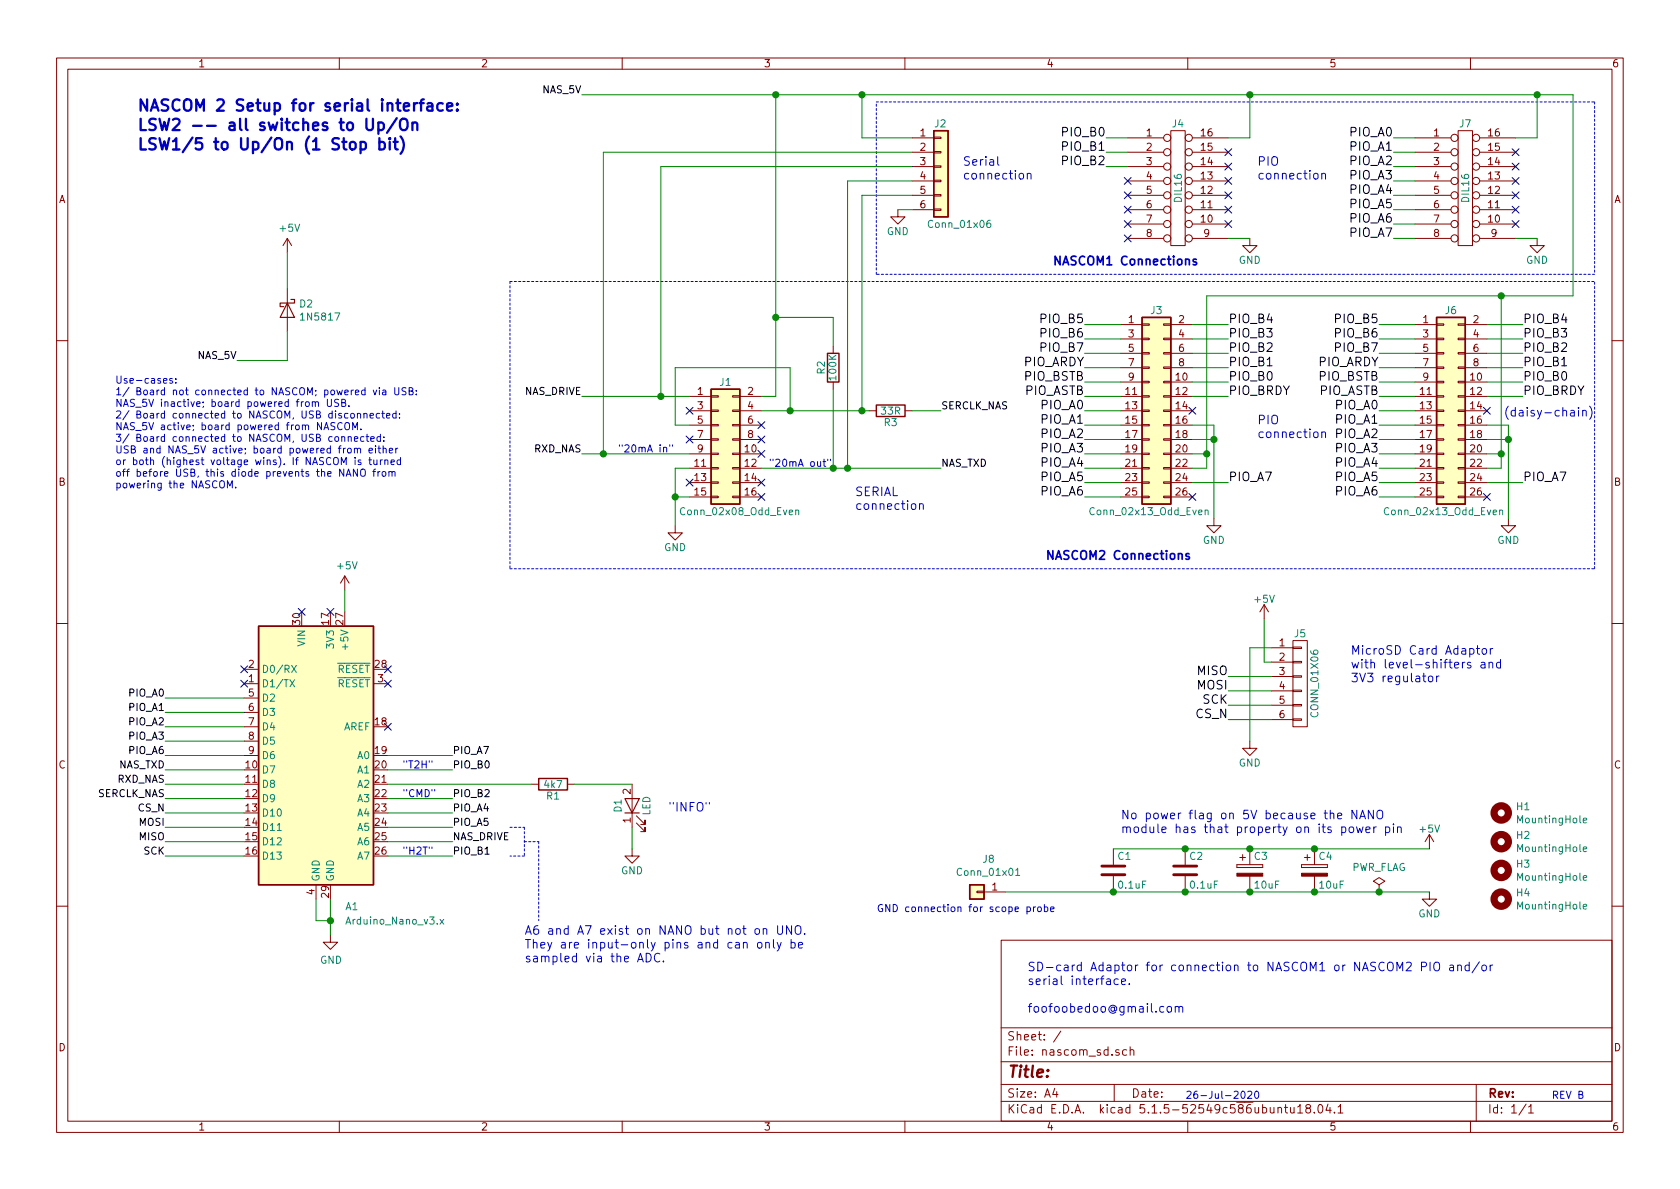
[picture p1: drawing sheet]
EESchema Schematic File Version 4
EELAYER 30 0
EELAYER END
$Descr A4 11693 8268
encoding utf-8
Sheet 1 1
Title ""
Date ""
Rev ""
Comp ""
Comment1 ""
Comment2 ""
Comment3 ""
Comment4 ""
$EndDescr
$Comp
L nascom_sd-rescue:DIL16 J4
U 1 1
P 8200 1300
F 0 "J4" H 8200 1750 50  0000 C CNN
F 1 "DIL16" V 8200 1300 50  0000 C CNN
F 2 "Package_DIP:DIP-16_W7.62mm_Socket" H 8200 1300 50  0001 C CNN
F 3 "" H 8200 1300 50  0001 C CNN
	1    8200 1300
	1    0    0    -1  
$EndComp
Text Label 7700 950  2    60   ~ 0
PIO_B0
Text Label 7700 1050 2    60   ~ 0
PIO_B1
Text Label 7700 1150 2    60   ~ 0
PIO_B2
$Comp
L power:GND #PWR011
U 1 1
P 8700 1650
F 0 "#PWR011" H 8700 1400 50  0001 C CNN
F 1 "GND" H 8700 1500 50  0000 C CNN
F 2 "" H 8700 1650 50  0001 C CNN
F 3 "" H 8700 1650 50  0001 C CNN
	1    8700 1650
	1    0    0    -1  
$EndComp
NoConn ~ 8550 1050
NoConn ~ 8550 1150
NoConn ~ 8550 1250
NoConn ~ 8550 1350
$Comp
L nascom_sd-rescue:DIL16 J7
U 1 1
P 10200 1300
F 0 "J7" H 10200 1750 50  0000 C CNN
F 1 "DIL16" V 10200 1300 50  0000 C CNN
F 2 "Package_DIP:DIP-16_W7.62mm_Socket" H 10200 1300 50  0001 C CNN
F 3 "" H 10200 1300 50  0001 C CNN
	1    10200 1300
	1    0    0    -1  
$EndComp
Text Label 9700 950  2    60   ~ 0
PIO_A0
Text Label 9700 1050 2    60   ~ 0
PIO_A1
Text Label 9700 1150 2    60   ~ 0
PIO_A2
Text Label 9700 1250 2    60   ~ 0
PIO_A3
Text Label 9700 1350 2    60   ~ 0
PIO_A4
Text Label 9700 1450 2    60   ~ 0
PIO_A5
Text Label 9700 1550 2    60   ~ 0
PIO_A6
Text Label 9700 1650 2    60   ~ 0
PIO_A7
$Comp
L power:GND #PWR019
U 1 1
P 10700 1650
F 0 "#PWR019" H 10700 1400 50  0001 C CNN
F 1 "GND" H 10700 1500 50  0000 C CNN
F 2 "" H 10700 1650 50  0001 C CNN
F 3 "" H 10700 1650 50  0001 C CNN
	1    10700 1650
	1    0    0    -1  
$EndComp
NoConn ~ 10550 1050
NoConn ~ 10550 1150
NoConn ~ 10550 1250
NoConn ~ 10550 1350
Text Label 8550 2250 0    60   ~ 0
PIO_B4
Text Label 8550 2350 0    60   ~ 0
PIO_B3
Text Label 8550 2450 0    60   ~ 0
PIO_B2
Text Label 8550 2550 0    60   ~ 0
PIO_B1
Text Label 8550 2650 0    60   ~ 0
PIO_B0
NoConn ~ 8300 2850
NoConn ~ 8300 3450
$Comp
L power:GND #PWR09
U 1 1
P 8450 3600
F 0 "#PWR09" H 8450 3350 50  0001 C CNN
F 1 "GND" H 8450 3450 50  0000 C CNN
F 2 "" H 8450 3600 50  0001 C CNN
F 3 "" H 8450 3600 50  0001 C CNN
	1    8450 3600
	1    0    0    -1  
$EndComp
Text Label 8550 2750 0    60   ~ 0
PIO_BRDY
Text Label 8550 3350 0    60   ~ 0
PIO_A7
Text Label 7550 2250 2    60   ~ 0
PIO_B5
Text Label 7550 2350 2    60   ~ 0
PIO_B6
Text Label 7550 2450 2    60   ~ 0
PIO_B7
Text Label 7550 2550 2    60   ~ 0
PIO_ARDY
Text Label 7550 2650 2    60   ~ 0
PIO_BSTB
Text Label 7550 2750 2    60   ~ 0
PIO_ASTB
Text Label 7550 2850 2    60   ~ 0
PIO_A0
Text Label 7550 2950 2    60   ~ 0
PIO_A1
Text Label 7550 3050 2    60   ~ 0
PIO_A2
Text Label 7550 3150 2    60   ~ 0
PIO_A3
Text Label 7550 3250 2    60   ~ 0
PIO_A4
Text Label 7550 3350 2    60   ~ 0
PIO_A5
Text Label 7550 3450 2    60   ~ 0
PIO_A6
Text Notes 8350 1850 2    60   ~ 12
NASCOM1 Connections
Text Notes 8750 3050 0    60   ~ 0
PIO\nconnection
$Comp
L nascom_sd-rescue:CONN_01X06 J5
U 1 1
P 9050 4750
F 0 "J5" H 9050 5100 50  0000 C CNN
F 1 "CONN_01X06" V 9150 4750 50  0000 C CNN
F 2 "nascom_sd:SDcard_module_1x06_P2.54mm" H 9050 4750 50  0001 C CNN
F 3 "" H 9050 4750 50  0001 C CNN
	1    9050 4750
	1    0    0    -1  
$EndComp
$Comp
L power:+5V #PWR013
U 1 1
P 8800 4300
F 0 "#PWR013" H 8800 4150 50  0001 C CNN
F 1 "+5V" H 8800 4440 50  0000 C CNN
F 2 "" H 8800 4300 50  0001 C CNN
F 3 "" H 8800 4300 50  0001 C CNN
	1    8800 4300
	1    0    0    -1  
$EndComp
$Comp
L power:GND #PWR012
U 1 1
P 8700 5150
F 0 "#PWR012" H 8700 4900 50  0001 C CNN
F 1 "GND" H 8700 5000 50  0000 C CNN
F 2 "" H 8700 5150 50  0001 C CNN
F 3 "" H 8700 5150 50  0001 C CNN
	1    8700 5150
	1    0    0    -1  
$EndComp
Text Label 8550 4700 2    60   ~ 0
MISO
Text Label 8550 4800 2    60   ~ 0
MOSI
Text Label 8550 4900 2    60   ~ 0
SCK
Text Label 8550 5000 2    60   ~ 0
CS_N
Text Notes 9400 4750 0    60   ~ 0
MicroSD Card Adaptor\nwith level-shifters and\n3V3 regulator
Text Notes 7150 7050 0    60   ~ 0
SD-card Adaptor for connection to NASCOM1 or NASCOM2 PIO and/or\nserial interface.\n\nfoofoobedoo@gmail.com
Wire Wire Line
	8550 950  8700 950 
Wire Wire Line
	8550 1650 8700 1650
Wire Wire Line
	7850 950  7700 950 
Wire Wire Line
	7850 1050 7700 1050
Wire Wire Line
	7850 1150 7700 1150
Wire Wire Line
	10550 950  10700 950 
Wire Wire Line
	10550 1650 10700 1650
Wire Wire Line
	9850 950  9700 950 
Wire Wire Line
	9850 1050 9700 1050
Wire Wire Line
	9850 1150 9700 1150
Wire Wire Line
	9850 1250 9700 1250
Wire Wire Line
	9850 1350 9700 1350
Wire Wire Line
	9850 1450 9700 1450
Wire Wire Line
	9850 1550 9700 1550
Wire Wire Line
	9850 1650 9700 1650
Wire Wire Line
	7550 2250 7800 2250
Wire Wire Line
	7550 2350 7800 2350
Wire Wire Line
	7550 2450 7800 2450
Wire Wire Line
	7550 2550 7800 2550
Wire Wire Line
	7550 2650 7800 2650
Wire Wire Line
	7550 2750 7800 2750
Wire Wire Line
	7550 2850 7800 2850
Wire Wire Line
	7550 2950 7800 2950
Wire Wire Line
	7550 3050 7800 3050
Wire Wire Line
	7550 3150 7800 3150
Wire Wire Line
	7550 3250 7800 3250
Wire Wire Line
	7550 3350 7800 3350
Wire Wire Line
	7550 3450 7800 3450
Wire Wire Line
	8300 2250 8550 2250
Wire Wire Line
	8550 2350 8300 2350
Wire Wire Line
	8550 2450 8300 2450
Wire Wire Line
	8550 2550 8300 2550
Wire Wire Line
	8550 2650 8300 2650
Wire Wire Line
	8550 2750 8300 2750
Wire Wire Line
	8550 3350 8300 3350
Wire Wire Line
	8300 3150 8400 3150
Wire Wire Line
	8400 3250 8300 3250
Connection ~ 8400 3150
Wire Wire Line
	8300 2950 8450 2950
Wire Wire Line
	8450 2950 8450 3050
Wire Wire Line
	8300 3050 8450 3050
Connection ~ 8450 3050
Wire Wire Line
	8550 4700 8850 4700
Wire Wire Line
	8550 4800 8850 4800
Wire Wire Line
	8550 4900 8850 4900
Wire Wire Line
	8550 5000 8850 5000
Wire Wire Line
	8850 4500 8700 4500
Wire Wire Line
	8700 4500 8700 5150
$Comp
L nascom_sd-rescue:LED D1
U 1 1
P 4400 5600
F 0 "D1" H 4400 5700 50  0000 C CNN
F 1 "LED" H 4400 5500 50  0000 C CNN
F 2 "LED_THT:LED_D5.0mm" H 4400 5600 50  0001 C CNN
F 3 "" H 4400 5600 50  0001 C CNN
	1    4400 5600
	0    -1   -1   0   
$EndComp
Wire Wire Line
	4000 5450 4400 5450
Wire Wire Line
	4400 5750 4400 5900
$Comp
L power:GND #PWR03
U 1 1
P 4400 5900
F 0 "#PWR03" H 4400 5650 50  0001 C CNN
F 1 "GND" H 4400 5750 50  0000 C CNN
F 2 "" H 4400 5900 50  0001 C CNN
F 3 "" H 4400 5900 50  0001 C CNN
	1    4400 5900
	1    0    0    -1  
$EndComp
Text Notes 4650 5650 0    60   ~ 0
"INFO"
$Comp
L nascom_sd-rescue:C C1
U 1 1
P 7750 6050
F 0 "C1" H 7775 6150 50  0000 L CNN
F 1 "0.1uF" H 7775 5950 50  0000 L CNN
F 2 "Capacitor_THT:C_Axial_L3.8mm_D2.6mm_P7.50mm_Horizontal" H 7788 5900 50  0001 C CNN
F 3 "" H 7750 6050 50  0001 C CNN
	1    7750 6050
	1    0    0    -1  
$EndComp
$Comp
L nascom_sd-rescue:C C2
U 1 1
P 8250 6050
F 0 "C2" H 8275 6150 50  0000 L CNN
F 1 "0.1uF" H 8275 5950 50  0000 L CNN
F 2 "Capacitor_THT:C_Axial_L3.8mm_D2.6mm_P7.50mm_Horizontal" H 8288 5900 50  0001 C CNN
F 3 "" H 8250 6050 50  0001 C CNN
	1    8250 6050
	1    0    0    -1  
$EndComp
$Comp
L nascom_sd-rescue:CP C3
U 1 1
P 8700 6050
F 0 "C3" H 8725 6150 50  0000 L CNN
F 1 "10uF" H 8725 5950 50  0000 L CNN
F 2 "Capacitor_THT:C_Axial_L5.1mm_D3.1mm_P10.00mm_Horizontal" H 8738 5900 50  0001 C CNN
F 3 "" H 8700 6050 50  0001 C CNN
	1    8700 6050
	1    0    0    -1  
$EndComp
$Comp
L nascom_sd-rescue:CP C4
U 1 1
P 9150 6050
F 0 "C4" H 9175 6150 50  0000 L CNN
F 1 "10uF" H 9175 5950 50  0000 L CNN
F 2 "Capacitor_THT:C_Axial_L5.1mm_D3.1mm_P10.00mm_Horizontal" H 9188 5900 50  0001 C CNN
F 3 "" H 9150 6050 50  0001 C CNN
	1    9150 6050
	1    0    0    -1  
$EndComp
Connection ~ 8250 5900
Connection ~ 8700 5900
Connection ~ 9150 5900
Connection ~ 8250 6200
Connection ~ 8700 6200
Connection ~ 9150 6200
$Comp
L power:+5V #PWR014
U 1 1
P 9950 5900
F 0 "#PWR014" H 9950 5750 50  0001 C CNN
F 1 "+5V" H 9950 6040 50  0000 C CNN
F 2 "" H 9950 5900 50  0001 C CNN
F 3 "" H 9950 5900 50  0001 C CNN
	1    9950 5900
	1    0    0    -1  
$EndComp
$Comp
L power:GND #PWR015
U 1 1
P 9950 6200
F 0 "#PWR015" H 9950 5950 50  0001 C CNN
F 1 "GND" H 9950 6050 50  0000 C CNN
F 2 "" H 9950 6200 50  0001 C CNN
F 3 "" H 9950 6200 50  0001 C CNN
	1    9950 6200
	1    0    0    -1  
$EndComp
Wire Wire Line
	8400 3150 8400 3250
Wire Wire Line
	8450 3050 8450 3600
Wire Wire Line
	7750 5900 8250 5900
Wire Wire Line
	8250 5900 8700 5900
Wire Wire Line
	8700 5900 9150 5900
Wire Wire Line
	7750 6200 8250 6200
Wire Wire Line
	8250 6200 8700 6200
Wire Wire Line
	8700 6200 9150 6200
NoConn ~ 8550 1450
NoConn ~ 8550 1550
NoConn ~ 10550 1450
NoConn ~ 10550 1550
$Comp
L Mechanical:MountingHole H1
U 1 1
P 10450 5650
F 0 "H1" H 10550 5696 50  0000 L CNN
F 1 "MountingHole" H 10550 5605 50  0000 L CNN
F 2 "MountingHole:MountingHole_3.2mm_M3" H 10450 5650 50  0001 C CNN
F 3 "~" H 10450 5650 50  0001 C CNN
	1    10450 5650
	1    0    0    -1  
$EndComp
$Comp
L Mechanical:MountingHole H2
U 1 1
P 10450 5850
F 0 "H2" H 10550 5896 50  0000 L CNN
F 1 "MountingHole" H 10550 5805 50  0000 L CNN
F 2 "MountingHole:MountingHole_3.2mm_M3" H 10450 5850 50  0001 C CNN
F 3 "~" H 10450 5850 50  0001 C CNN
	1    10450 5850
	1    0    0    -1  
$EndComp
$Comp
L Mechanical:MountingHole H3
U 1 1
P 10450 6050
F 0 "H3" H 10550 6096 50  0000 L CNN
F 1 "MountingHole" H 10550 6005 50  0000 L CNN
F 2 "MountingHole:MountingHole_3.2mm_M3" H 10450 6050 50  0001 C CNN
F 3 "~" H 10450 6050 50  0001 C CNN
	1    10450 6050
	1    0    0    -1  
$EndComp
$Comp
L Mechanical:MountingHole H4
U 1 1
P 10450 6250
F 0 "H4" H 10550 6296 50  0000 L CNN
F 1 "MountingHole" H 10550 6205 50  0000 L CNN
F 2 "MountingHole:MountingHole_3.2mm_M3" H 10450 6250 50  0001 C CNN
F 3 "~" H 10450 6250 50  0001 C CNN
	1    10450 6250
	1    0    0    -1  
$EndComp
$Comp
L Connector_Generic:Conn_02x08_Odd_Even J1
U 1 1
P 5000 3050
F 0 "J1" H 5050 3450 50  0000 C CNN
F 1 "Conn_02x08_Odd_Even" H 5150 2550 50  0000 C CNN
F 2 "Connector_IDC:IDC-Header_2x08_P2.54mm_Vertical" H 5000 3050 50  0001 C CNN
F 3 "~" H 5000 3050 50  0001 C CNN
	1    5000 3050
	1    0    0    -1  
$EndComp
Text Notes 5950 3550 0    60   ~ 0
SERIAL\nconnection
Wire Wire Line
	4800 3250 4700 3250
Wire Wire Line
	4700 3250 4700 3450
Wire Wire Line
	4800 3450 4700 3450
Connection ~ 4700 3450
Wire Wire Line
	4700 3450 4700 3650
$Comp
L power:GND #PWR04
U 1 1
P 4700 3650
F 0 "#PWR04" H 4700 3400 50  0001 C CNN
F 1 "GND" H 4700 3500 50  0000 C CNN
F 2 "" H 4700 3650 50  0001 C CNN
F 3 "" H 4700 3650 50  0001 C CNN
	1    4700 3650
	1    0    0    -1  
$EndComp
Wire Wire Line
	4800 2950 4700 2950
Wire Wire Line
	4700 2950 4700 2550
Wire Wire Line
	4800 3150 4200 3150
Wire Wire Line
	5300 3250 5800 3250
Wire Wire Line
	4800 2750 4600 2750
NoConn ~ 5300 2950
NoConn ~ 5300 3050
NoConn ~ 5300 3150
NoConn ~ 5300 3350
NoConn ~ 5300 3450
NoConn ~ 4800 2850
NoConn ~ 4800 3050
NoConn ~ 4800 3350
$Comp
L nascom_sd-rescue:R R3
U 1 1
P 6200 2850
F 0 "R3" V 6280 2850 50  0000 C CNN
F 1 "33R" V 6200 2850 50  0000 C CNN
F 2 "Resistor_THT:R_Axial_DIN0204_L3.6mm_D1.6mm_P7.62mm_Horizontal" V 6130 2850 50  0001 C CNN
F 3 "" H 6200 2850 50  0001 C CNN
	1    6200 2850
	0    1    1    0   
$EndComp
Text Label 6550 2850 0    50   ~ 0
SERCLK_NAS
Text Notes 5350 3250 0    50   ~ 0
"20mA out"
Text Notes 4300 3150 0    50   ~ 0
"20mA in"
$Comp
L nascom_sd-rescue:R R2
U 1 1
P 5800 2550
F 0 "R2" V 5880 2550 50  0000 C CNN
F 1 "100K" V 5800 2550 50  0000 C CNN
F 2 "Resistor_THT:R_Axial_DIN0204_L3.6mm_D1.6mm_P7.62mm_Horizontal" V 5730 2550 50  0001 C CNN
F 3 "" H 5800 2550 50  0001 C CNN
	1    5800 2550
	-1   0    0    1   
$EndComp
Wire Wire Line
	5800 2700 5800 3250
Text Label 6550 3250 0    50   ~ 0
NAS_TXD
Text Label 4050 3150 2    50   ~ 0
RXD_NAS
$Comp
L Connector_Generic:Conn_02x13_Odd_Even J3
U 1 1
P 8000 2850
F 0 "J3" H 8050 3550 50  0000 C CNN
F 1 "Conn_02x13_Odd_Even" H 8000 2150 50  0000 C CNN
F 2 "Connector_IDC:IDC-Header_2x13_P2.54mm_Vertical" H 8000 2850 50  0001 C CNN
F 3 "~" H 8000 2850 50  0001 C CNN
	1    8000 2850
	1    0    0    -1  
$EndComp
Text Label 10600 2250 0    60   ~ 0
PIO_B4
Text Label 10600 2350 0    60   ~ 0
PIO_B3
Text Label 10600 2450 0    60   ~ 0
PIO_B2
Text Label 10600 2550 0    60   ~ 0
PIO_B1
Text Label 10600 2650 0    60   ~ 0
PIO_B0
NoConn ~ 10350 2850
NoConn ~ 10350 3450
$Comp
L power:GND #PWR017
U 1 1
P 10500 3600
F 0 "#PWR017" H 10500 3350 50  0001 C CNN
F 1 "GND" H 10500 3450 50  0000 C CNN
F 2 "" H 10500 3600 50  0001 C CNN
F 3 "" H 10500 3600 50  0001 C CNN
	1    10500 3600
	1    0    0    -1  
$EndComp
Text Label 10600 2750 0    60   ~ 0
PIO_BRDY
Text Label 10600 3350 0    60   ~ 0
PIO_A7
Text Label 9600 2250 2    60   ~ 0
PIO_B5
Text Label 9600 2350 2    60   ~ 0
PIO_B6
Text Label 9600 2450 2    60   ~ 0
PIO_B7
Text Label 9600 2550 2    60   ~ 0
PIO_ARDY
Text Label 9600 2650 2    60   ~ 0
PIO_BSTB
Text Label 9600 2750 2    60   ~ 0
PIO_ASTB
Text Label 9600 2850 2    60   ~ 0
PIO_A0
Text Label 9600 2950 2    60   ~ 0
PIO_A1
Text Label 9600 3050 2    60   ~ 0
PIO_A2
Text Label 9600 3150 2    60   ~ 0
PIO_A3
Text Label 9600 3250 2    60   ~ 0
PIO_A4
Text Label 9600 3350 2    60   ~ 0
PIO_A5
Text Label 9600 3450 2    60   ~ 0
PIO_A6
Text Notes 11100 2900 2    60   ~ 0
(daisy-chain)
Wire Wire Line
	9600 2250 9850 2250
Wire Wire Line
	9600 2350 9850 2350
Wire Wire Line
	9600 2450 9850 2450
Wire Wire Line
	9600 2550 9850 2550
Wire Wire Line
	9600 2650 9850 2650
Wire Wire Line
	9600 2750 9850 2750
Wire Wire Line
	9600 2850 9850 2850
Wire Wire Line
	9600 2950 9850 2950
Wire Wire Line
	9600 3050 9850 3050
Wire Wire Line
	9600 3150 9850 3150
Wire Wire Line
	9600 3250 9850 3250
Wire Wire Line
	9600 3350 9850 3350
Wire Wire Line
	9600 3450 9850 3450
Wire Wire Line
	10350 2250 10600 2250
Wire Wire Line
	10600 2350 10350 2350
Wire Wire Line
	10600 2450 10350 2450
Wire Wire Line
	10600 2550 10350 2550
Wire Wire Line
	10600 2650 10350 2650
Wire Wire Line
	10600 2750 10350 2750
Wire Wire Line
	10600 3350 10350 3350
Wire Wire Line
	10350 3150 10450 3150
Wire Wire Line
	10450 3250 10350 3250
Connection ~ 10450 3150
Wire Wire Line
	10350 2950 10500 2950
Wire Wire Line
	10500 2950 10500 3050
Wire Wire Line
	10350 3050 10500 3050
Connection ~ 10500 3050
Wire Wire Line
	10450 3150 10450 3250
Wire Wire Line
	10500 3050 10500 3600
$Comp
L Connector_Generic:Conn_02x13_Odd_Even J6
U 1 1
P 10050 2850
F 0 "J6" H 10100 3550 50  0000 C CNN
F 1 "Conn_02x13_Odd_Even" H 10050 2150 50  0000 C CNN
F 2 "Connector_IDC:IDC-Header_2x13_P2.54mm_Vertical" H 10050 2850 50  0001 C CNN
F 3 "~" H 10050 2850 50  0001 C CNN
	1    10050 2850
	1    0    0    -1  
$EndComp
$Comp
L Connector_Generic:Conn_01x06 J2
U 1 1
P 6550 1150
F 0 "J2" H 6500 1450 50  0000 L CNN
F 1 "Conn_01x06" H 6450 750 50  0000 L CNN
F 2 "Connector_PinHeader_2.54mm:PinHeader_1x06_P2.54mm_Vertical" H 6550 1150 50  0001 C CNN
F 3 "~" H 6550 1150 50  0001 C CNN
	1    6550 1150
	1    0    0    -1  
$EndComp
Wire Wire Line
	6350 1450 6250 1450
$Comp
L power:GND #PWR07
U 1 1
P 6250 1450
F 0 "#PWR07" H 6250 1200 50  0001 C CNN
F 1 "GND" H 6250 1300 50  0000 C CNN
F 2 "" H 6250 1450 50  0001 C CNN
F 3 "" H 6250 1450 50  0001 C CNN
	1    6250 1450
	1    0    0    -1  
$EndComp
Connection ~ 6000 2850
Wire Wire Line
	6000 2850 6050 2850
Connection ~ 4200 3150
Wire Wire Line
	4200 3150 4050 3150
Connection ~ 5900 3250
Wire Wire Line
	5900 3250 6550 3250
Wire Wire Line
	5800 3250 5900 3250
Connection ~ 5800 3250
Wire Wire Line
	6350 2850 6550 2850
Wire Wire Line
	5800 2400 5800 2200
Text Notes 6700 1250 0    60   ~ 0
Serial\nconnection
Text Notes 8750 1250 0    60   ~ 0
PIO\nconnection
Wire Wire Line
	5300 2750 5400 2750
Wire Wire Line
	5500 2850 6000 2850
Wire Wire Line
	5500 2850 5300 2850
Connection ~ 5500 2850
Wire Wire Line
	4700 2550 5500 2550
Wire Wire Line
	5500 2550 5500 2850
Text Label 4050 2750 2    50   ~ 0
NAS_DRIVE
NoConn ~ 2300 4250
NoConn ~ 2100 4250
NoConn ~ 2700 5050
NoConn ~ 2700 4750
NoConn ~ 2700 4650
Wire Wire Line
	2700 5450 3700 5450
$Comp
L power:GND #PWR01
U 1 1
P 2300 6500
F 0 "#PWR01" H 2300 6250 50  0001 C CNN
F 1 "GND" H 2305 6327 50  0000 C CNN
F 2 "" H 2300 6500 50  0001 C CNN
F 3 "" H 2300 6500 50  0001 C CNN
	1    2300 6500
	1    0    0    -1  
$EndComp
Wire Wire Line
	2300 6400 2300 6500
Connection ~ 2300 6400
Wire Wire Line
	2200 6400 2300 6400
Wire Wire Line
	2200 6250 2200 6400
Wire Wire Line
	2300 6250 2300 6400
$Comp
L power:+5V #PWR02
U 1 1
P 2400 4100
F 0 "#PWR02" H 2400 3950 50  0001 C CNN
F 1 "+5V" H 2415 4273 50  0000 C CNN
F 2 "" H 2400 4100 50  0001 C CNN
F 3 "" H 2400 4100 50  0001 C CNN
	1    2400 4100
	1    0    0    -1  
$EndComp
Wire Wire Line
	2400 4250 2400 4100
Text Notes 2800 5550 0    50   ~ 0
"CMD"
Text Notes 2800 5350 0    50   ~ 0
"T2H"
Text Notes 2800 5950 0    50   ~ 0
"H2T"
Text Label 3150 5650 0    50   ~ 0
PIO_A4
Text Label 3150 5350 0    50   ~ 0
PIO_B0
Text Label 3150 5250 0    50   ~ 0
PIO_A7
Text Label 1150 4850 2    50   ~ 0
PIO_A0
Wire Wire Line
	1700 4850 1150 4850
Text Label 1150 5950 2    50   ~ 0
SCK
Text Label 1150 5850 2    50   ~ 0
MISO
Text Label 1150 5750 2    50   ~ 0
MOSI
Text Label 1150 5650 2    50   ~ 0
CS_N
Text Label 1150 5550 2    50   ~ 0
SERCLK_NAS
Text Label 1150 5450 2    50   ~ 0
RXD_NAS
Wire Wire Line
	2700 5950 3150 5950
Wire Wire Line
	2700 5850 3150 5850
Wire Wire Line
	2700 5750 3150 5750
Wire Wire Line
	2700 5650 3150 5650
Wire Wire Line
	2700 5550 3150 5550
Wire Wire Line
	2700 5350 3150 5350
Wire Wire Line
	2700 5250 3150 5250
Wire Wire Line
	1700 5950 1150 5950
Wire Wire Line
	1700 5850 1150 5850
Wire Wire Line
	1700 5750 1150 5750
Wire Wire Line
	1700 5650 1150 5650
Wire Wire Line
	1700 5550 1150 5550
Wire Wire Line
	1700 5450 1150 5450
Text Label 1150 5350 2    50   ~ 0
NAS_TXD
Text Label 1150 5250 2    50   ~ 0
PIO_A6
Text Label 1150 5150 2    50   ~ 0
PIO_A3
Text Label 1150 5050 2    50   ~ 0
PIO_A2
Text Label 1150 4950 2    50   ~ 0
PIO_A1
Wire Wire Line
	1700 5350 1150 5350
Wire Wire Line
	1700 5250 1150 5250
Wire Wire Line
	1700 5150 1150 5150
Wire Wire Line
	1700 5050 1150 5050
Wire Wire Line
	1700 4950 1150 4950
$Comp
L MCU_Module:Arduino_Nano_v3.x A1
U 1 1
P 2200 5250
F 0 "A1" H 2450 4200 50  0000 C CNN
F 1 "Arduino_Nano_v3.x" H 2750 4100 50  0000 C CNN
F 2 "Module:Arduino_Nano" H 2350 4300 50  0001 L CNN
F 3 "http://www.mouser.com/pdfdocs/Gravitech_Arduino_Nano3_0.pdf" H 2200 4250 50  0001 C CNN
	1    2200 5250
	1    0    0    -1  
$EndComp
$Comp
L nascom_sd-rescue:R R1
U 1 1
P 3850 5450
F 0 "R1" V 3930 5450 50  0000 C CNN
F 1 "4k7" V 3850 5450 50  0000 C CNN
F 2 "Resistor_THT:R_Axial_DIN0204_L3.6mm_D1.6mm_P7.62mm_Horizontal" V 3780 5450 50  0001 C CNN
F 3 "" H 3850 5450 50  0001 C CNN
	1    3850 5450
	0    1    1    0   
$EndComp
Wire Wire Line
	6000 1350 6000 2850
Wire Wire Line
	6000 1350 6350 1350
Wire Wire Line
	5900 1250 5900 3250
Wire Wire Line
	5900 1250 6350 1250
Wire Wire Line
	4600 2750 4600 1150
Wire Wire Line
	4600 1150 6350 1150
Connection ~ 4600 2750
Wire Wire Line
	4050 2750 4600 2750
Wire Wire Line
	4200 1050 6350 1050
Wire Wire Line
	4200 1050 4200 3150
Wire Wire Line
	5800 2200 5400 2200
Wire Wire Line
	5400 2200 5400 2750
Wire Notes Line
	3550 1950 3550 3950
Wire Notes Line
	3550 3950 11100 3950
Wire Notes Line
	11100 3950 11100 1950
Wire Notes Line
	3550 1950 11100 1950
Text Notes 8300 3900 2    60   ~ 12
NASCOM2 Connections
NoConn ~ 7850 1250
NoConn ~ 7850 1350
NoConn ~ 7850 1450
NoConn ~ 7850 1550
NoConn ~ 7850 1650
Text Label 3150 5550 0    50   ~ 0
PIO_B2
Text Label 3150 5950 0    50   ~ 0
PIO_B1
Text Label 3150 5850 0    50   ~ 0
NAS_DRIVE
Text Label 3150 5750 0    50   ~ 0
PIO_A5
Text Notes 8250 7650 0    50   ~ 0
26-Jul-2020
NoConn ~ 1700 4650
NoConn ~ 1700 4750
Wire Wire Line
	9150 6200 9600 6200
Text Notes 7800 5800 0    60   ~ 0
No power flag on 5V because the NANO\nmodule has that property on its power pin
Wire Wire Line
	8850 4600 8800 4600
Wire Wire Line
	8800 4600 8800 4300
$Comp
L power:PWR_FLAG #FLG0101
U 1 1
P 9600 6200
F 0 "#FLG0101" H 9600 6275 50  0001 C CNN
F 1 "PWR_FLAG" H 9600 6373 50  0000 C CNN
F 2 "" H 9600 6200 50  0001 C CNN
F 3 "~" H 9600 6200 50  0001 C CNN
	1    9600 6200
	1    0    0    -1  
$EndComp
Connection ~ 9600 6200
Wire Wire Line
	9600 6200 9950 6200
Wire Wire Line
	9150 5900 9950 5900
Text Notes 950  1050 0    79   ~ 16
NASCOM 2 Setup for serial interface:\nLSW2 -- all switches to Up/On\nLSW1/5 to Up/On (1 Stop bit)
Text Notes 10800 7650 0    50   ~ 0
REV B
Wire Notes Line
	3550 5750 3650 5750
Wire Notes Line
	3650 5750 3650 5950
Wire Notes Line
	3650 5950 3550 5950
Wire Notes Line
	3650 5850 3750 5850
Wire Notes Line
	3750 5850 3750 6400
Text Notes 3650 6700 0    60   ~ 0
A6 and A7 exist on NANO but not on UNO.\nThey are input-only pins and can only be\nsampled via the ADC.
Wire Wire Line
	4050 650  5400 650 
Wire Wire Line
	8700 650  8700 950 
Wire Wire Line
	8700 650  10700 650 
Wire Wire Line
	10700 650  10700 950 
Connection ~ 8700 650 
Wire Wire Line
	5400 2200 5400 650 
Connection ~ 5400 2200
Connection ~ 5400 650 
Wire Wire Line
	5400 650  6000 650 
Text Label 4050 650  2    50   ~ 0
NAS_5V
Wire Wire Line
	6350 950  6000 950 
Wire Wire Line
	6000 950  6000 650 
Connection ~ 6000 650 
Wire Wire Line
	6000 650  8700 650 
Wire Notes Line
	11100 1900 6100 1900
Wire Notes Line
	6100 1900 6100 700 
Wire Notes Line
	6100 700  11100 700 
Wire Notes Line
	11100 700  11100 1900
Wire Wire Line
	8400 2050 10450 2050
Wire Wire Line
	8400 2050 8400 3150
Wire Wire Line
	10450 2050 10450 3150
Wire Wire Line
	10450 2050 10950 2050
Wire Wire Line
	10950 2050 10950 650 
Wire Wire Line
	10950 650  10700 650 
Connection ~ 10450 2050
Connection ~ 10700 650 
$Comp
L Diode:1N5817 D2
U 1 1
P 2000 2150
F 0 "D2" V 1954 2229 50  0000 L CNN
F 1 "1N5817" V 2045 2229 50  0000 L CNN
F 2 "Diode_THT:D_DO-41_SOD81_P10.16mm_Horizontal" H 2000 1975 50  0001 C CNN
F 3 "http://www.vishay.com/docs/88525/1n5817.pdf" H 2000 2150 50  0001 C CNN
	1    2000 2150
	0    1    1    0   
$EndComp
Wire Wire Line
	2000 2000 2000 1750
$Comp
L power:+5V #PWR0101
U 1 1
P 2000 1750
F 0 "#PWR0101" H 2000 1600 50  0001 C CNN
F 1 "+5V" H 2015 1923 50  0000 C CNN
F 2 "" H 2000 1750 50  0001 C CNN
F 3 "" H 2000 1750 50  0001 C CNN
	1    2000 1750
	1    0    0    -1  
$EndComp
Wire Wire Line
	2000 2300 2000 2500
Wire Wire Line
	2000 2500 1650 2500
Text Label 1650 2500 2    50   ~ 0
NAS_5V
Text Notes 800  3400 0    50   ~ 0
Use-cases:\n1/ Board not connected to NASCOM; powered via USB:\nNAS_5V inactive; board powered from USB.\n2/ Board connected to NASCOM, USB disconnected:\nNAS_5V active; board powered from NASCOM.\n3/ Board connected to NASCOM, USB connected:\nUSB and NAS_5V active; board powered from either\nor both (highest voltage wins). If NASCOM is turned\noff before USB, this diode prevents the NANO from\npowering the NASCOM.
$Comp
L Connector_Generic:Conn_01x01 J8
U 1 1
P 6800 6200
F 0 "J8" H 6718 5975 50  0000 C CNN
F 1 "Conn_01x01" H 6718 6066 50  0000 C CNN
F 2 "Connector_Pin:Pin_D1.0mm_L10.0mm" H 6800 6200 50  0001 C CNN
F 3 "~" H 6800 6200 50  0001 C CNN
	1    6800 6200
	-1   0    0    1   
$EndComp
Wire Wire Line
	7000 6200 7750 6200
Connection ~ 7750 6200
Text Notes 7350 6350 2    50   ~ 0
GND connection for scope probe
$EndSCHEMATC
